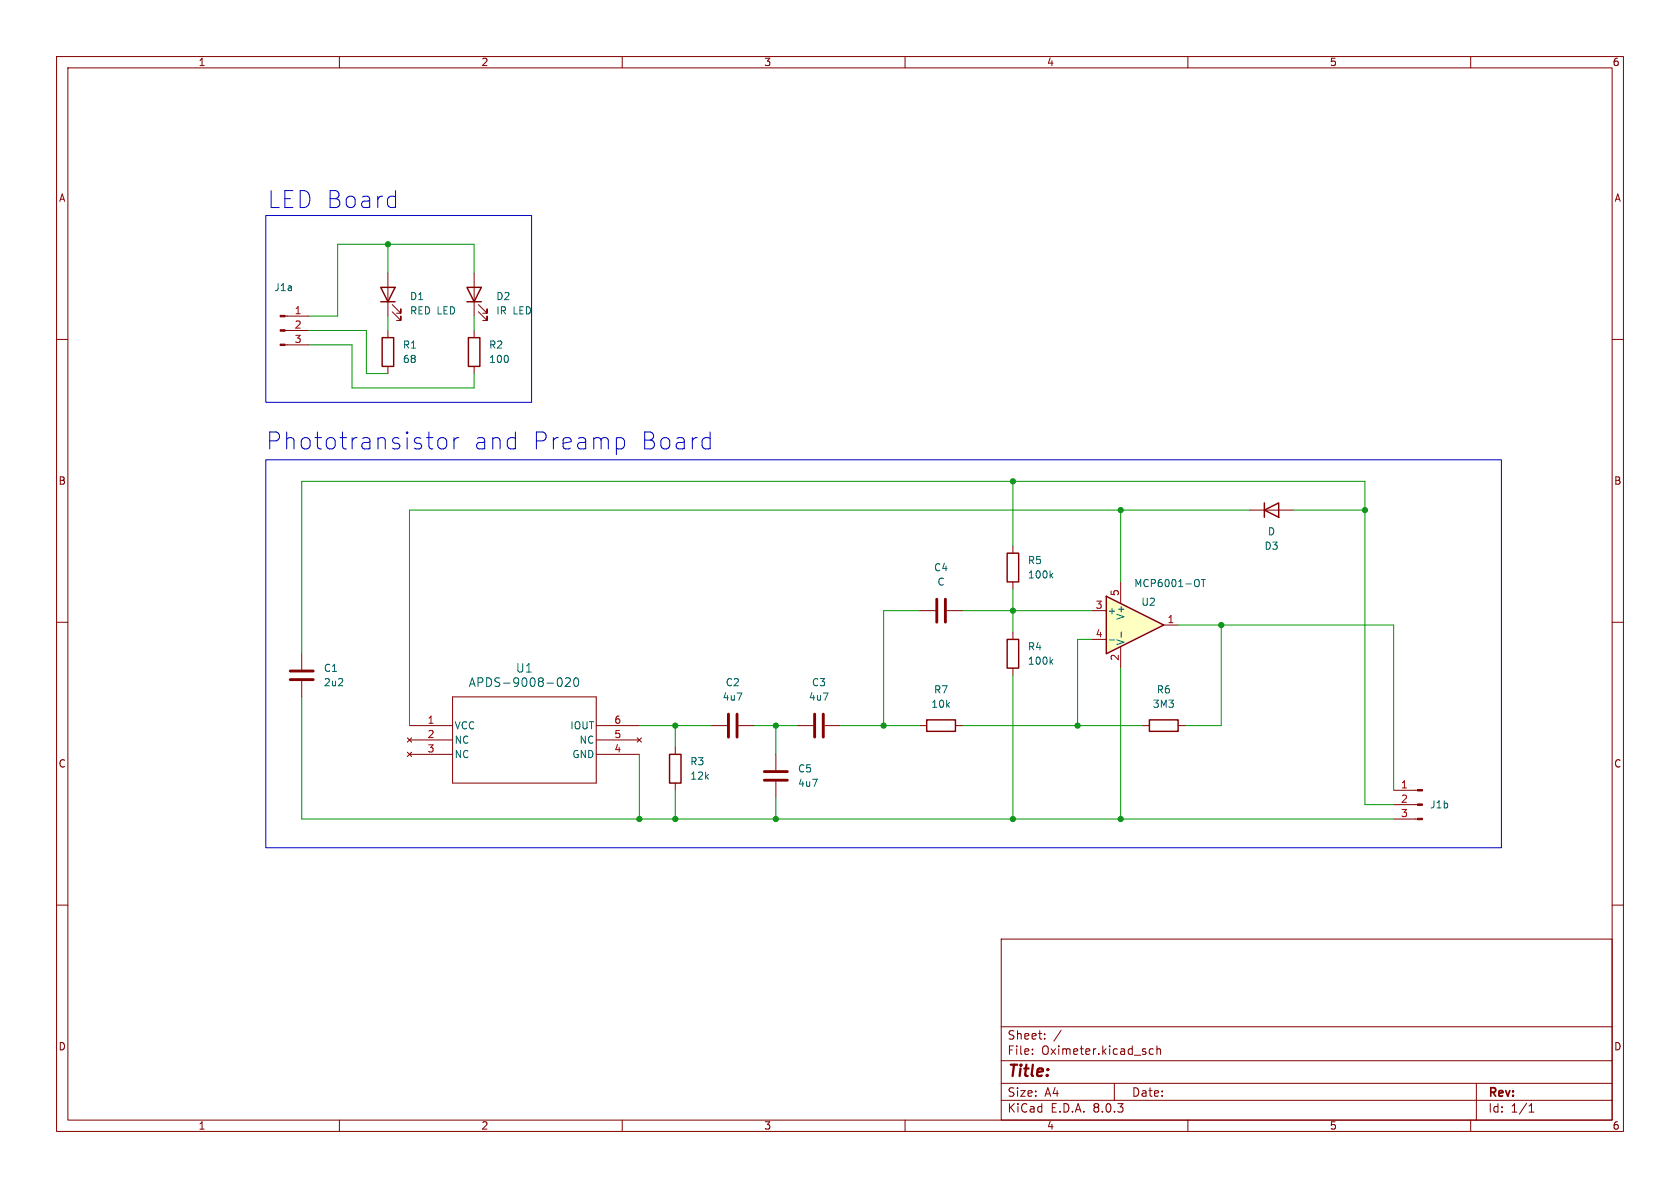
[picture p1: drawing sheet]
<svg xmlns="http://www.w3.org/2000/svg" width="297mm" height="210mm" viewBox="0 0 297 210" stroke-linecap="round" stroke-linejoin="round" font-family="sans-serif">
<g fill="none" stroke="#840000" stroke-width=".18">
<path d="M10 10h277v190h-277zM12 12h273v186h-273zM60 10v2M110 10v2M160 10v2M210 10v2M260 10v2M10 60h2M50.4 58.4h4.2M50.4 55.9h4.2M68.6 58.4v1.3M83.8 58.4v1.3"/>
<path d="M285 60h2M50.4 61h4.2M68.6 64.8v1.2M83.8 64.8v1.2M10 110h2M53.3 115.6v2.8M162.6 108h2.8M167.4 108h2.8M285 110h2M53.3 120.4v2.8M72 130.4l.8 .8M72 133l.8 .7"/>
<path d="M72.4 128.3h7.6M72.4 130.8h7.6M72.4 133.4h7.6M72.8 130.4l-.8 .8M72.8 133l-.8 .7M80 123.2h25.4v15.2h-25.4zM105.4 128.3h7.6M105.4 130.8h7.6M105.4 133.4h7.6M112.6 130.4l.8 .8M113.4 130.4l-.8 .8M125.7 128.3h2.8"/>
<path d="M130.6 128.3h2.7M137.2 133.4v2.7M137.2 138.2v2.8M141 128.3h2.8M145.8 128.3h2.8M162.6 128.3h1.2M168.9 128.3h1.3M201.9 128.3h1.3M208.3 128.3h1.2M246.4 139.7h4.2M10 160h2M246.4 144.8h4.2"/>
<path d="M246.4 142.2h4.2M285 160h2M177 166h108v32h-108zM60 198v2M110 198v2M160 198v2M177 194.5h108M177 191.5h108M177 187.5h108M177 181.5h108M182.5 186.3v.1M182.5 185.5v.1"/>
<path d="M184.7 183.6v.1M184.7 182.8v.1M187.6 182.1l-1.3 2M197 191.5v3M203.9 185.5l-.4-.1-.3 .3v.4l.1 .2h.6M204.5 185.5l.2-.1 .4 .1 .1 .9M204.5 184.9v1.5M210 198v2M260 198v2M261 191.5v6.5M270.3 196.6h.9M270.3 195.5l.4-.4v1.5"/>
</g>
<path d="M67.6 59.7h2v5.1h-2zM82.8 59.7h2v5.1h-2zM163.8 127.3h5.1v2h-5.1zM203.2 127.3h5.1v2h-5.1z" fill="none" stroke="#840000" stroke-width=".25"/>
<path d="M51.3 118.6h4.1M165.6 105.9v4.1M167.1 105.9v4.1M51.3 120.1h4.1M128.8 126.2v4.1M130.3 126.2v4.1M135.1 137.9h4.1M135.1 136.4h4.1M144 126.2v4.1M145.5 126.2v4.1" fill="none" stroke="#840000" stroke-width=".51"/>
<g fill="#840000" stroke="#840000" stroke-width=".18">
<path d="M49.5 60.8h.9v.3h-.9z"/>
<path d="M49.5 58.3h.9v.2h-.9z"/>
<path d="M49.5 55.8h.9v.2h-.9z"/>
<path d="M250.6 144.7h.9v.2h-.9z"/>
<path d="M250.6 142.1h.9v.3h-.9z"/>
<path d="M250.6 139.6h.9v.2h-.9z"/>
</g>
<path d="M98.9 119.8a.83 .83 0 0 1 .6 .7 .83 .83 0 0 1-.3 .8h-.3M100 120l.5-.2 .3 .2v.3l-.9 1h.9M101.6 120l.2-.2a.83 .83 0 0 1 .6 .7 .83 .83 0 0 1-.3 .8h-.2a.82 .82 0 0 1-.3-1.3z" fill="none" stroke="#006464" stroke-width=".18"/>
<path d="M195.6 105.4l10.1 5.1-10.1 5.1z" fill="#ffffc2"/>
<path d="M67.3 50.8h2.5l-1.2 2.5zM67.3 53.3h2.5M82.5 50.8h2.6l-1.3 2.5zM82.5 53.3h2.6M178.1 97.8h2v5.1h-2zM223.5 90.2l2.6-1.3v2.5zM223.5 88.9v2.5M178.1 113h2v5.1h-2zM195.6 105.4l10.1 5.1-10.1 5.1zM118.4 133.4h2v5h-2z" fill="none" stroke="#840000" stroke-width=".25"/>
<g fill="none" stroke="#840000" stroke-width=".18">
<path d="M68.6 48.3v7.6M69.3 55.1l1.6 1.5v-.7v.7h-.8M69.3 53.8l1.6 1.6v-.8v.8h-.8M83.8 48.3v7.6M84.6 55.1l1.5 1.5v-.7v.7h-.8M84.6 53.8l1.5 1.6v-.8v.8h-.8M179.1 96.5v1.3M221 90.2h7.6M179.1 102.9v1.2M179.1 111.8v1.2M179.1 118.1v1.3M193 108h2.6"/>
<path d="M193 113h2.6M198.1 102.9v3.8M198.1 114.3v3.8M205.7 110.5h2.6M119.4 132.1v1.3M119.4 138.4v1.3"/>
</g>
<path d="M185.8 116.9l.3 .5M185.8 101.7l.3 .5M186.1 116.6l-.4 .5M186.1 101.3l-.4 .5M196.1 113.1h1M198.2 111.7v1M211.8 102.5a.9 .9 0 0 1 0 1.1M212.4 102.4h.7M212.7 102.4v1.3" fill="none" stroke="#006464" stroke-width=".18"/>
<path d="M47 38.1h47v33h-47zM77.5 77.6a.81 .81 0 0 1 .8-.3 .81 .81 0 0 1 .7 .6v.9a.81 .81 0 0 1-.8 .6 .81 .81 0 0 1-.8-.6v-.9zM80.3 77.4v2M81.1 77.4a.77 .77 0 0 0-.8 .5M109.3 77.4h.5l.5 .2 .1 .3v.9l-.1 .3-.5 .3h-.5M125.3 77.4l.2 .1M125.5 76.4v3M125.5 79.2l-.2 .2M47 81.3h218.4v68.6h-218.4z" fill="none" stroke="#0000c2" stroke-width=".18"/>
<g fill="none" stroke="#009600" stroke-width=".18">
<path d="M54.6 58.4h10.2v7.6h3.8M68.6 43.2v5.1M68.6 55.9v2.5M83.8 48.3v-5.1h-24.1v12.7h-5.1M83.8 55.9v2.5M54.6 61h7.6v7.6h21.6v-2.6M179.1 85.1v11.4M198.1 90.2v12.7M221 90.2h-148.6v38.1M228.6 90.2h12.7M53.3 115.6v-30.5h188v57.1h5.1M162.6 108h-6.4v20.3"/>
<path d="M170.2 108h22.8M179.1 104.1v7.7M179.1 119.4v25.4M193 113h-2.5v15.3M198.1 118.1v26.7M208.3 110.5h38.1v29.2M215.9 110.5v17.8h-6.4M53.3 123.2v21.6h193.1M113 128.3h12.7M113 133.4v11.4M119.4 128.3v3.8M119.4 139.7v5.1"/>
<path d="M133.3 128.3h7.7M137.2 128.3v5.1M148.6 128.3h14M170.2 128.3h31.7M137.2 141v3.8"/>
</g>
<g fill="#009600" stroke="#009600" stroke-width=".18">
<circle cx="68.6" cy="43.2" r=".46"/>
<circle cx="241.3" cy="90.2" r=".46"/>
<circle cx="179.1" cy="108" r=".46"/>
<circle cx="198.1" cy="144.8" r=".46"/>
<circle cx="179.1" cy="144.8" r=".46"/>
<circle cx="190.5" cy="128.3" r=".46"/>
<circle cx="198.1" cy="90.2" r=".46"/>
<circle cx="179.1" cy="85.1" r=".46"/>
<circle cx="215.9" cy="110.5" r=".46"/>
<circle cx="137.2" cy="128.3" r=".46"/>
<circle cx="156.2" cy="128.3" r=".46"/>
<circle cx="137.2" cy="144.8" r=".46"/>
<circle cx="119.4" cy="144.8" r=".46"/>
<circle cx="113" cy="144.8" r=".46"/>
<circle cx="119.4" cy="128.3" r=".46"/>
</g>
<g font-size="4.2" fill="#0000c2">
<text x="47.3" y="37">LED Board</text>
<text x="47" y="79.7">Phototransistor</text>
<text x="83.6" y="79.7">and</text>
<text x="93.9" y="79.7">Preamp</text>
<text x="112.9" y="79.7">Board</text>
</g>
<text font-size="2.8" fill="#840000" x="178" y="190.9">Title:</text>
<g font-size="2.1" fill="#006464">
<text x="91.1" y="119.1">U1</text>
<text x="82.8" y="121.6">APDS-9008-020</text>
</g>
<g font-size="2.1" fill="#840000">
<text x="178" y="184">Sheet:</text>
<text x="178" y="186.7">File:</text>
<text x="184.1" y="186.7">Oximeter.kicad_sch</text>
<text x="178" y="196.9">KiCad</text>
<text x="178" y="194.1">Size:</text>
<text x="184.7" y="194.1">A4</text>
<text x="185.7" y="196.9">E.D.A.</text>
<text x="193.3" y="196.9">8.0.3</text>
<text x="200" y="194.1">Date:</text>
<text x="263" y="194.3">Rev:</text>
<text x="263" y="196.9">Id:</text>
<text x="267.1" y="196.9">1/1</text>
</g>
<g font-size="1.8" fill="#840000">
<text x="35" y="11.9">1</text>
<text x="85" y="11.9">2</text>
<text x="135" y="11.9">3</text>
<text x="185" y="11.9">4</text>
<text x="235" y="11.9">5</text>
<text x="285" y="11.9">6</text>
<text x="10.3" y="35.9">A</text>
<text x="285.3" y="35.9">A</text>
<text x="10.3" y="85.9">B</text>
<text x="285.3" y="85.9">B</text>
<text x="10.3" y="135.9">C</text>
<text x="285.3" y="135.9">C</text>
<text x="10.3" y="185.9">D</text>
<text x="285.3" y="185.9">D</text>
<text x="35" y="199.9">1</text>
<text x="85" y="199.9">2</text>
<text x="135" y="199.9">3</text>
<text x="185" y="199.9">4</text>
<text x="235" y="199.9">5</text>
<text x="285" y="199.9">6</text>
</g>
<g font-size="1.8" fill="#006464">
<text x="48.4" y="51.7">J1a</text>
<text x="72.4" y="53.3">D1</text>
<text x="87.6" y="53.3">D2</text>
<text x="72.4" y="55.8">RED LED</text>
<text x="87.6" y="55.8">IR</text>
<text x="90.7" y="55.8">LED</text>
<text x="71.1" y="61.8">R1</text>
<text x="71.1" y="64.4">68</text>
<text x="86.4" y="61.8">R2</text>
<text x="86.4" y="64.4">100</text>
<text x="224.1" y="94.8">D</text>
<text x="165" y="101.2">C4</text>
<text x="181.6" y="99.9">R5</text>
<text x="223.4" y="97.4">D3</text>
<text x="165.6" y="103.7">C</text>
<text x="181.6" y="102.5">100k</text>
<text x="200.4" y="104">MCP6001-OT</text>
<text x="201.7" y="107.3">U2</text>
<text x="195.7" y="108.8">+</text>
<text x="199" y="109.7" transform="rotate(-90 199 109.7)">V+</text>
<text x="57.2" y="119">C1</text>
<text x="181.6" y="115.2">R4</text>
<text x="181.6" y="117.7">100k</text>
<text x="199" y="114.2" transform="rotate(-90 199 114.2)">V-</text>
<text x="57.2" y="121.5">2u2</text>
<text x="127.7" y="124.1">4u7</text>
<text x="128.2" y="121.5">C2</text>
<text x="142.9" y="124.1">4u7</text>
<text x="143.4" y="121.5">C3</text>
<text x="164.5" y="125.3">10k</text>
<text x="165" y="122.8">R7</text>
<text x="203.7" y="125.3">3M3</text>
<text x="204.4" y="122.8">R6</text>
<text x="80.3" y="129.1">VCC</text>
<text x="80.3" y="131.7">NC</text>
<text x="100.7" y="129.1">IOUT</text>
<text x="102.4" y="131.7">NC</text>
<text x="80.3" y="134.2">NC</text>
<text x="101.1" y="134.2">GND</text>
<text x="121.9" y="135.5">R3</text>
<text x="141" y="136.8">C5</text>
<text x="121.9" y="138">12k</text>
<text x="141" y="139.3">4u7</text>
<text x="252.7" y="143.1">J1b</text>
</g>
<g font-size="1.8" fill="#a90000">
<text x="52" y="55.6">1</text>
<text x="52" y="58.2">2</text>
<text x="52" y="60.7">3</text>
<text x="193.6" y="107.7">3</text>
<text x="197.9" y="105.5" transform="rotate(-90 197.9 105.5)">5</text>
<text x="193.6" y="112.8">4</text>
<text x="206.3" y="110.2">1</text>
<text x="197.9" y="116.9" transform="rotate(-90 197.9 116.9)">2</text>
<text x="75.5" y="128">1</text>
<text x="75.5" y="130.6">2</text>
<text x="108.5" y="130.6">5</text>
<text x="108.5" y="128">6</text>
<text x="75.5" y="133.1">3</text>
<text x="108.5" y="133.1">4</text>
<text x="247.6" y="139.4">1</text>
<text x="247.6" y="142">2</text>
<text x="247.6" y="144.5">3</text>
</g>
</svg>
